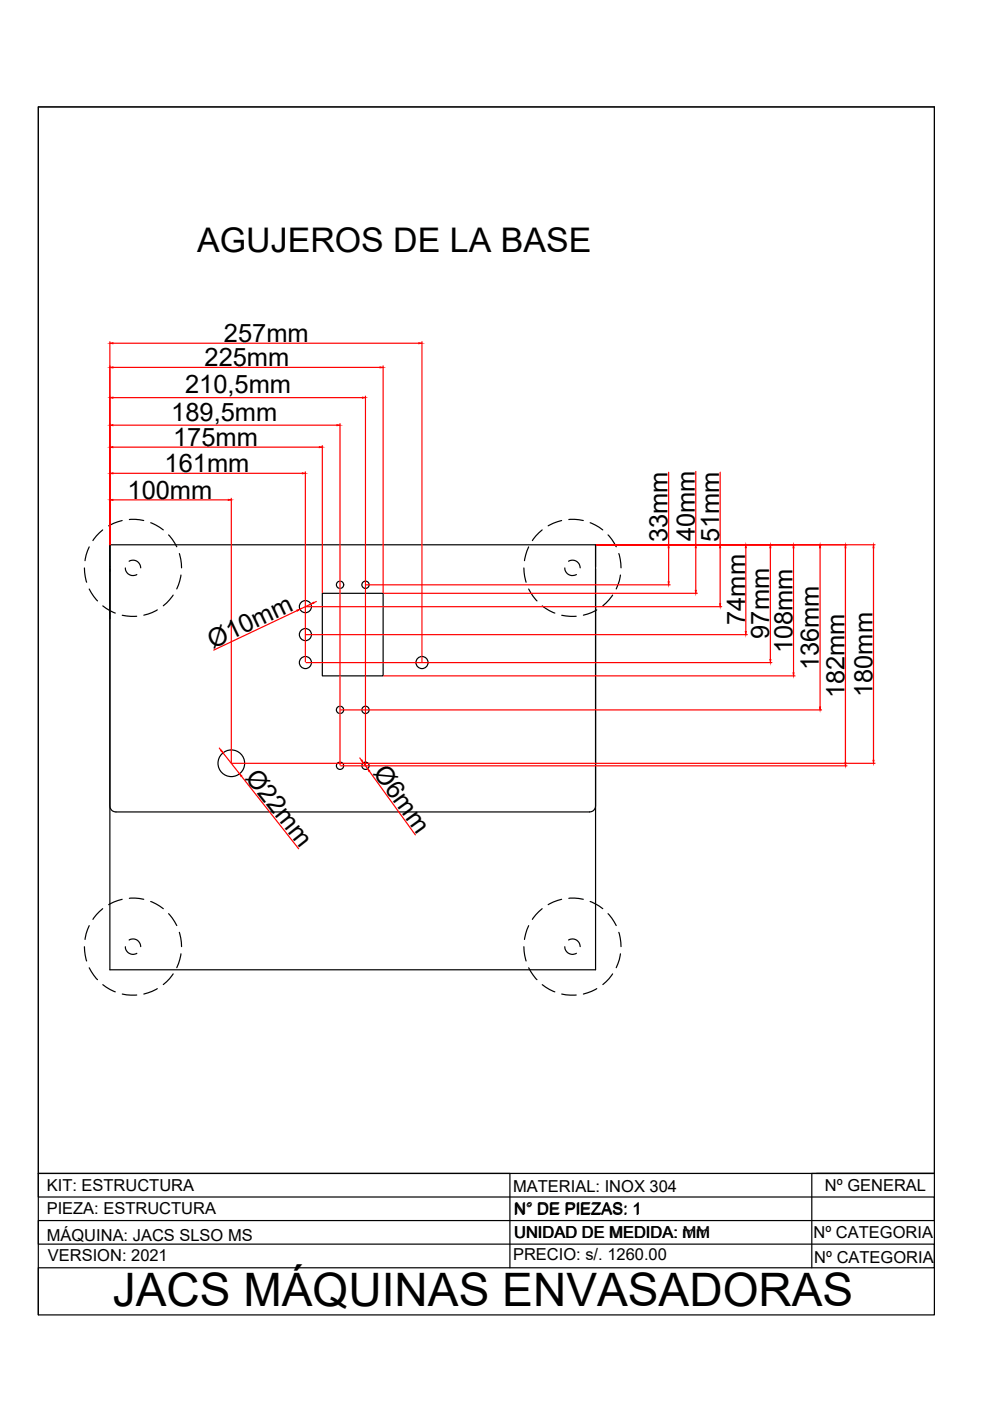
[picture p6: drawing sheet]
<svg xmlns="http://www.w3.org/2000/svg" width="210mm" height="297mm" viewBox="0 0 210 297" stroke-linecap="round" stroke-linejoin="round" font-family="sans-serif">
<!-- layer: 0 -->
<g fill="none" stroke="#000" stroke-width=".25">
<path d="M8.1 22.7h190v256.1h-190zM18.9 116l-.6 1.7-.3 1.2M21.8 112.4l-1.4 1.2-.7 1M23.3 115.5v55.4a1.29 1.29 0 0 0 1.3 1.2h100.4a1.26 1.26 0 0 0 1.3-1.2v-55.4M23.3 115.8v89.8h103v-84.9M25.9 110.4l-1.8 .5-1.1 .6M27.4 119a1.62 1.62 0 0 1 2.4 1.4M27.4 110.2l1.3-.1 1.8 .3M32 110.8l1.1 .5 1.5 1.1M35.7 113.4l.8 .9 1 1.6M38 117.4l.3 1.2 .2 1.8M112.1 116l-.6 1.7-.3 1.2"/>
<path d="M114.9 112.4l-1.3 1.2-.7 1M119.1 110.4l-1.8 .5-1.1 .6M120.6 119a1.62 1.62 0 0 1 2.4 1.4M120.6 110.2l1.2-.1 1.9 .3M125.1 110.8l1.2 .5 1.5 1.1M128.9 113.4l.8 .9 1 1.6M131.2 117.4l.3 1.2 .2 1.8M17.9 120.4l.2 1.8 .3 1.2M18.9 124.9l1 1.5 .8 1M21.8 128.5l1.5 1 1.1 .5M23.3 120.1v-4.6h103v4.6M25.9 130.5l1.8 .2h1.3"/>
<path d="M26.6 120.4a1.62 1.62 0 0 0 2.4 1.4M33.4 129.3l-1.1 .6-1.8 .5M36.7 126.2l-.7 1-1.4 1.2M38.4 121.9l-.3 1.2-.6 1.8M68.3 125.8h12.9v17.5h-12.9zM111.1 120.4l.1 1.8 .3 1.2M112.1 124.9l.9 1.5 .8 1M115 128.5l1.5 1 1.1 .5M119.1 130.5l1.8 .2h1.3M119.8 120.4a1.63 1.63 0 0 0 2.4 1.4M126.5 129.3l-1.1 .6-1.7 .5M129.9 126.2l-.8 1-1.3 1.2"/>
<path d="M131.5 121.9l-.2 1.2-.6 1.8M18.9 196.3l-.6 1.7-.3 1.2M21.8 192.7l-1.4 1.2-.7 1M25.9 190.7l-1.8 .5-1.1 .6M27.4 199.3a1.62 1.62 0 0 1 2.4 1.4M27.4 190.5l1.3-.1 1.8 .3M32 191.1l1.1 .5 1.5 1.1M35.7 193.7l.8 .9 1 1.6M38 197.7l.3 1.2 .2 1.8M112.1 196.3l-.6 1.7-.3 1.2M114.9 192.7l-1.3 1.2-.7 1M119.1 190.7l-1.8 .5-1.1 .6"/>
<path d="M120.6 199.3a1.62 1.62 0 0 1 2.4 1.4M120.6 190.5l1.2-.1 1.9 .3M125.1 191.1l1.2 .5 1.5 1.1M128.9 193.7l.8 .9 1 1.6M131.2 197.7l.3 1.2 .2 1.8M17.9 200.7l.2 1.8 .3 1.3M18.9 205.2l1 1.6 .8 .9M21.8 208.8l1.5 1 1.1 .5M25.9 210.8l.9 .1 2.2 .1M26.6 200.7a1.62 1.62 0 0 0 2.4 1.4M33.4 209.6l-1.1 .6-1.8 .6M36.7 206.5l-.7 1-1.4 1.2"/>
<path d="M38.4 202.2l-.3 1.3-.6 1.7M111.1 200.7l.1 1.8 .3 1.3M112.1 205.2l.9 1.6 .8 .9M115 208.8l1.5 1 1.1 .5M119.1 210.8l.9 .1 2.2 .1M119.8 200.7a1.63 1.63 0 0 0 2.4 1.4M126.5 209.6l-1.1 .6-1.7 .6M129.9 206.5l-.8 1-1.3 1.2M131.5 202.2l-.2 1.3-.6 1.7M8.1 248.8h100v20M173.1 248.8h25M198.1 248.8h-190v5h190v5h-190v5h190v5h-190v10"/>
<path d="M198.1 248.8h-26v20"/>
<circle cx="64.8" cy="134.5" r="1.28"/>
<circle cx="64.8" cy="128.6" r="1.28"/>
<circle cx="72.1" cy="124" r=".77"/>
<circle cx="77.5" cy="124" r=".77"/>
<circle cx="64.8" cy="140.5" r="1.28"/>
<circle cx="72.1" cy="150.5" r=".77"/>
<circle cx="77.5" cy="150.5" r=".77"/>
<circle cx="89.5" cy="140.5" r="1.28"/>
<circle cx="49" cy="161.8" r="2.83"/>
<circle cx="72.1" cy="162.4" r=".77"/>
<circle cx="77.5" cy="162.4" r=".77"/>
</g>
<g fill="none" stroke="#f00" stroke-width=".25">
<path d="M23.3 72.5v43.1M23.9 77.9h56.7M23.9 72.8h64.9M81.2 77.6v48M89.5 72.5v67.8M23.9 94.8h43.8M23.9 90.1h47.5M23.9 84.3h52.9M68.3 94.5v31.1M72.1 89.8v72.4M77.5 84v78.2M147.5 99.9v15.6"/>
<path d="M23.9 106h24.5M23.9 100.4h40.2M49 105.6v56.1M64.7 100v40.3M126.4 115.5h59.1M141.8 100.1v15.4M141.8 116.1v7.3M147.5 116.1v9.1M152.7 100.1v15.4M152.7 116.1v11.9M158.1 116.1v17.8M163.3 116.1v23.7"/>
<path d="M168.2 116.1v26.6M173.9 116.1v33.8M179.3 116.1v45.6M185.2 116.1v45.1M63 129.5l-17.7 8.3M64.9 128.6h88.1M64.9 134.6h93.5M65.9 128.1l-2.3 1.1M67.1 127.5l-.6 .3M77.7 124h64.4M81.4 125.8h66.4M46.5 158.6l.4 .5"/>
<path d="M47.3 159.6l3.5 4.5M64.9 140.5h98.8M72.2 150.5h102M81.4 143.3h87.2M49.2 161.8h136.3M51.2 164.6l12.1 15.4M72.2 162.4h107.4M76.3 160.7l.4 .5M77 161.7l.9 1.3M78.3 163.5l9.8 13.5"/>
</g>
<g fill="#f00" stroke="#f00" stroke-width=".21">
<path d="M48.4 105.9l.6 .1-.6 .1z"/>
<path d="M23.3 106l.6-.1v.2z"/>
<path d="M64.1 100.2l.6 .2-.6 .1z"/>
<path d="M23.3 100.4l.6-.2v.3z"/>
<path d="M67.7 94.7l.6 .1-.6 .1z"/>
<path d="M23.3 94.8l.6-.1v.2z"/>
<path d="M71.4 90l.7 .1-.7 .2z"/>
<path d="M23.3 90.1l.6-.1v.3z"/>
<path d="M76.8 84.2l.7 .1-.7 .1z"/>
<path d="M23.3 84.3l.6-.1v.2z"/>
<path d="M80.6 77.8l.6 .1-.6 .1z"/>
<path d="M23.3 77.9l.6-.1v.2z"/>
<path d="M88.8 72.7l.7 .1-.7 .1z"/>
<path d="M23.3 72.8l.6-.1v.2z"/>
<path d="M141.7 123.4h.2l-.1 .6z"/>
<path d="M141.8 115.5l.1 .6h-.2z"/>
<path d="M147.4 125.2h.2l-.1 .6z"/>
<path d="M147.5 115.5l.1 .6h-.2z"/>
<path d="M152.6 128h.2l-.1 .6z"/>
<path d="M152.7 115.5l.1 .6h-.2z"/>
<path d="M158 133.9h.2l-.1 .7z"/>
<path d="M158.1 115.5l.1 .6h-.2z"/>
<path d="M163.2 139.8h.2l-.1 .7z"/>
<path d="M163.3 115.5l.1 .6h-.2z"/>
<path d="M168.1 142.7h.3l-.2 .6z"/>
<path d="M168.2 115.5l.2 .6h-.3z"/>
<path d="M173.8 149.9h.2l-.1 .6z"/>
<path d="M173.9 115.5l.1 .6h-.2z"/>
<path d="M179.1 161.7h.3l-.1 .7z"/>
<path d="M179.3 115.5l.1 .6h-.3z"/>
<path d="M185.1 161.2h.2l-.1 .6z"/>
<path d="M185.2 115.5l.1 .6h-.2z"/>
<path d="M76.6 161.3l.1-.2 .3 .6z"/>
<path d="M77.9 163l.5 .4-.2 .2z"/>
<path d="M46.8 159.2l.2-.2 .3 .6z"/>
<path d="M50.8 164.1l.5 .4-.2 .1z"/>
<path d="M65.9 128.1l.5-.4 .1 .2z"/>
<path d="M62.9 129.3l.7-.1-.6 .4z"/>
</g>
<path d="M8.1 22.7h190v226.1h-190z" fill="none" stroke="#000" stroke-width=".21"/>
<text font-size="9.8" x="23.9" y="277">JACS MÁQUINAS ENVASADORAS</text>
<text font-size="7.2" x="41.8" y="53.5">AGUJEROS DE LA BASE</text>
<g font-size="5.4">
<text x="43.4" y="77.7">225mm</text>
<text x="47.5" y="72.5">257mm</text>
<text x="39.2" y="83.4">210,5mm</text>
<text x="36.3" y="89.2">189,5mm</text>
<text x="36.7" y="94.6">175mm</text>
<text x="34.9" y="100.1">161mm</text>
<text x="27" y="105.7">100mm</text>
<text x="141.5" y="114.9" transform="rotate(-90 141.5 114.9)">33mm</text>
<text x="147.3" y="114.8" transform="rotate(-90 147.3 114.8)">40mm</text>
<text x="152.5" y="114.9" transform="rotate(-90 152.5 114.9)">51mm</text>
<text x="45.1" y="137.6" transform="rotate(-25 45.1 137.6)">Ø10mm</text>
<text x="158" y="132.5" transform="rotate(-90 158 132.5)">74mm</text>
<text x="163.1" y="135.4" transform="rotate(-90 163.1 135.4)">97mm</text>
<text x="168" y="138.5" transform="rotate(-90 168 138.5)">108mm</text>
<text x="173.6" y="142.1" transform="rotate(-90 173.6 142.1)">136mm</text>
<text x="179" y="148" transform="rotate(-90 179 148)">182mm</text>
<text x="185" y="147.8" transform="rotate(-90 185 147.8)">180mm</text>
<text x="51.8" y="164.8" transform="rotate(52 51.8 164.8)">Ø22mm</text>
<text x="79" y="163.9" transform="rotate(54 79 163.9)">Ø6mm</text>
</g>
<g font-size="3.5">
<text x="9.9" y="257.5">PIEZA: ESTRUCTURA</text>
<text x="9.9" y="252.5">KIT: ESTRUCTURA</text>
<text x="108.8" y="252.6">MATERIAL: INOX 304</text>
<text x="109.1" y="257.5">N° DE PIEZAS: 1</text>
<text x="174.9" y="252.5">Nº GENERAL</text>
<text x="9.9" y="263.1">MÁQUINA: JACS SLSO MS</text>
<text x="108.9" y="262.6">UNIDAD DE MEDIDA: mm</text>
<text x="109.1" y="262.4">UNIDAD DE MEDIDA: MM</text>
<text x="172.5" y="262.5">Nº CATEGORIA</text>
<text x="10.2" y="267.5">VERSION: 2021</text>
<text x="108.8" y="267.1">PRECIO: s/. 1260.00</text>
<text x="172.6" y="267.7">Nº CATEGORIA</text>
</g>
</svg>
